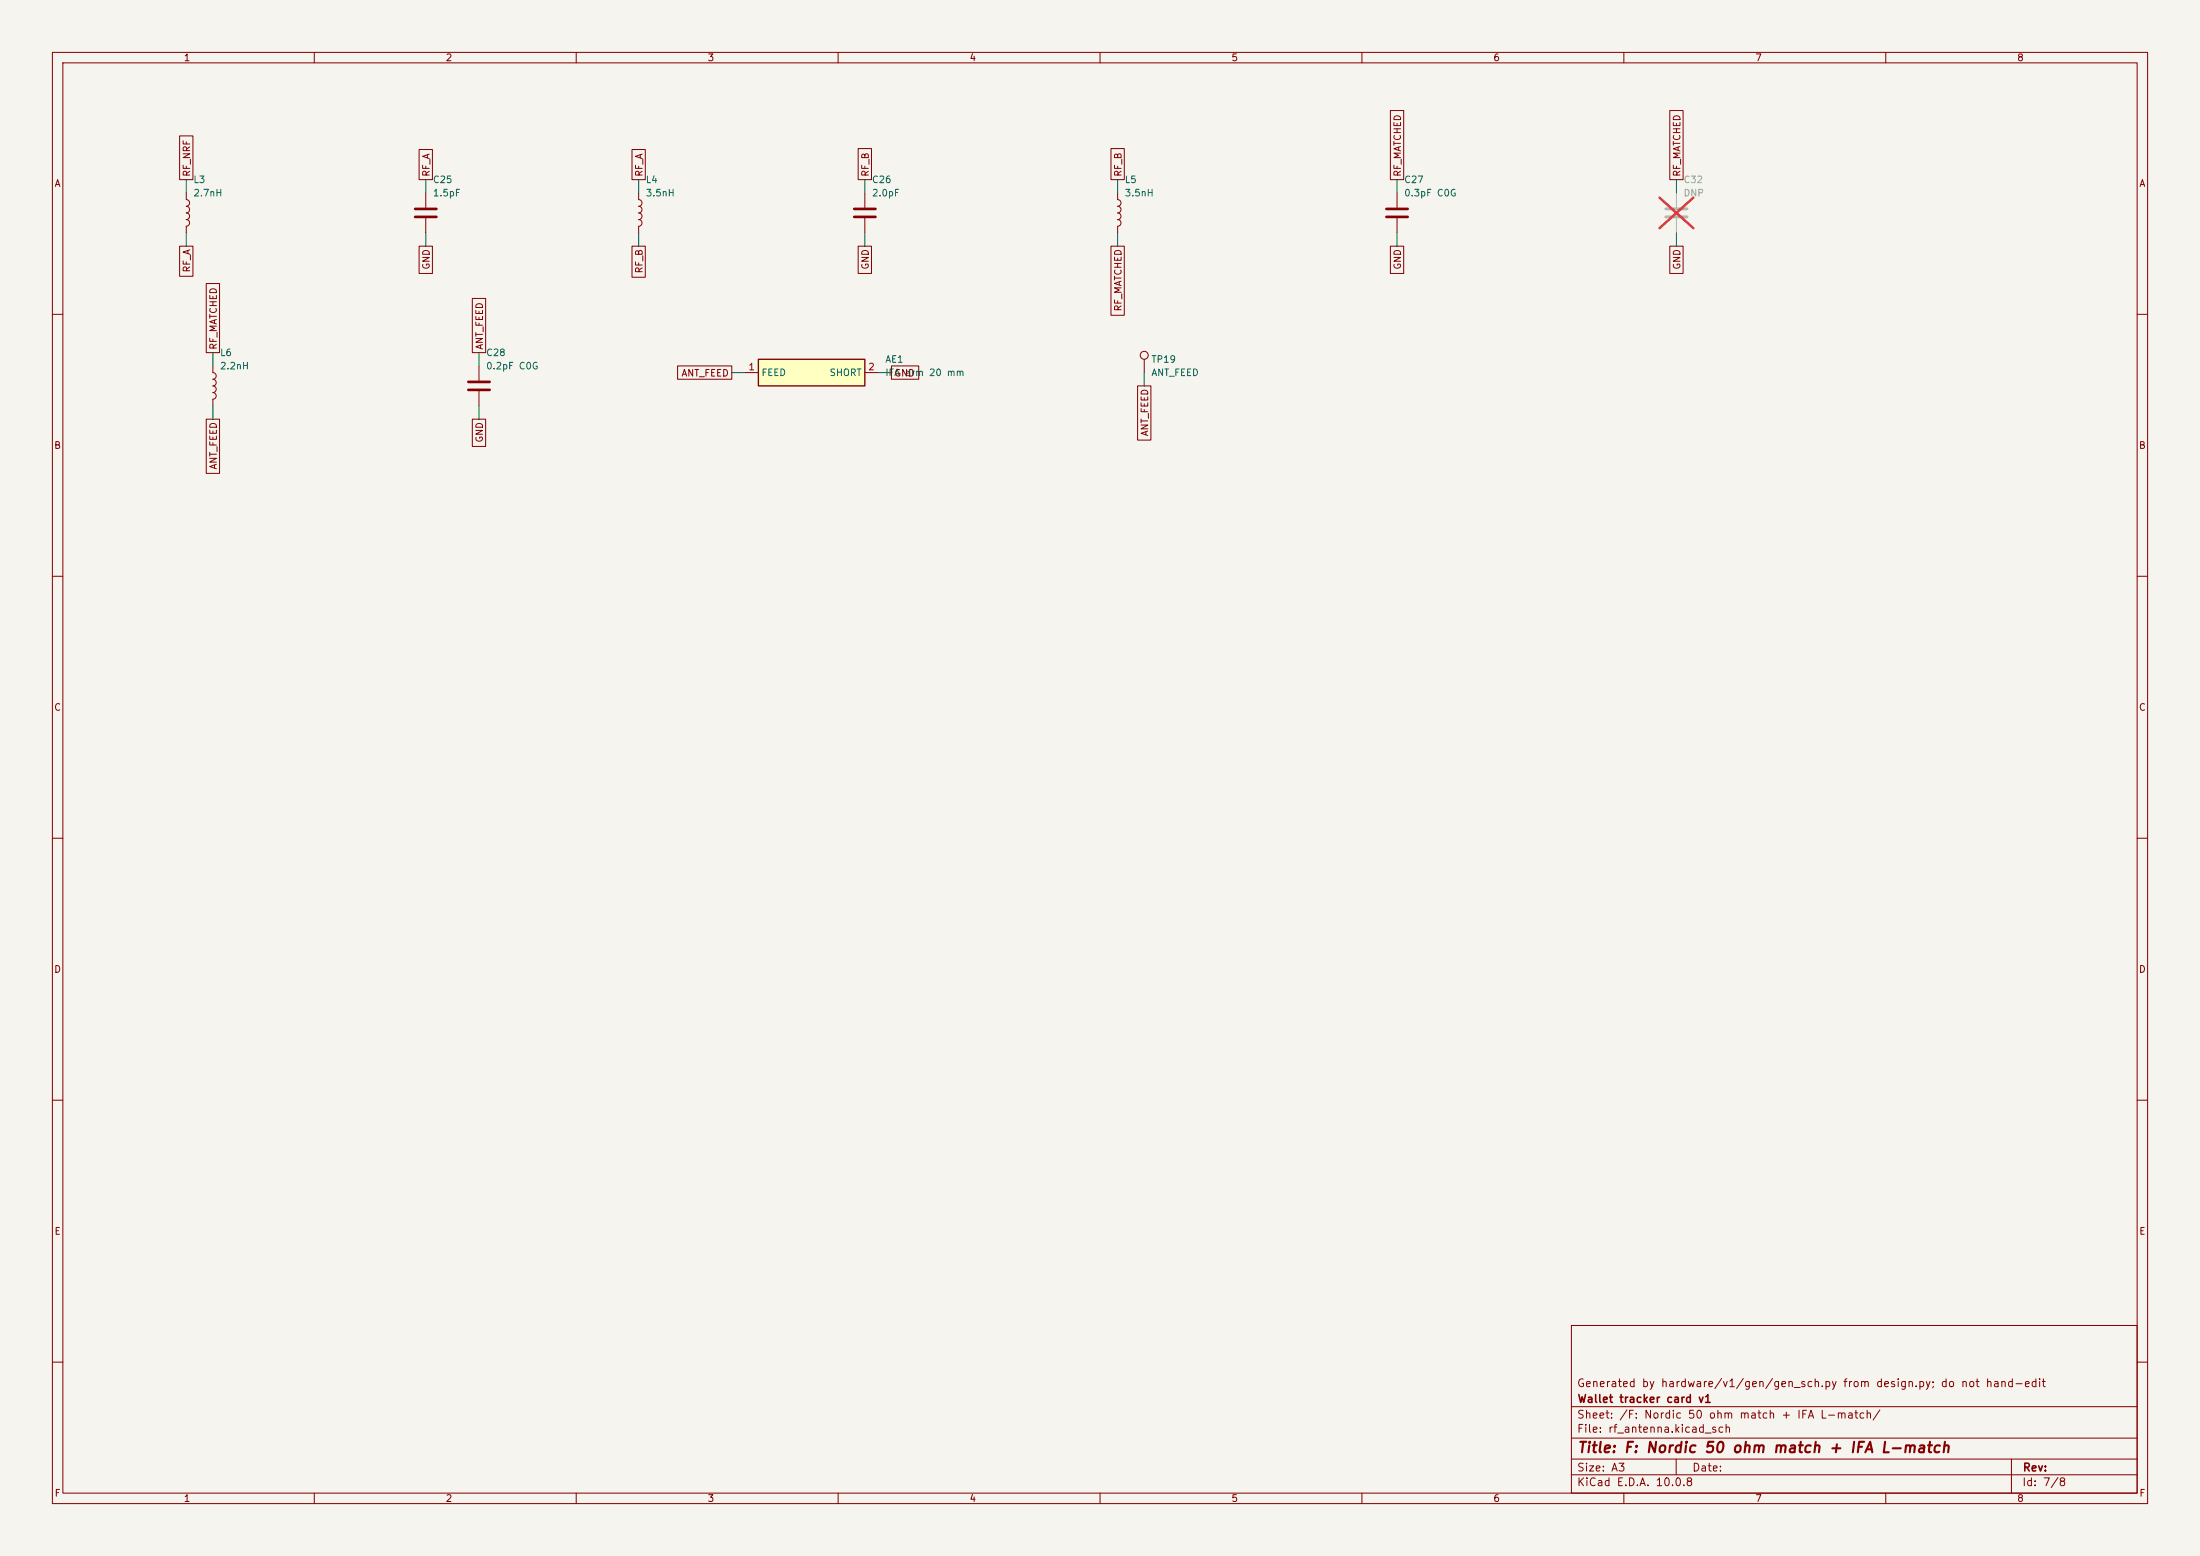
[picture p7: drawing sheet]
(kicad_sch
 (version 20260306)
 (generator "eeschema")
 (generator_version "10.0")
 (paper "A3")
 (title_block
  (title "F: Nordic 50 ohm match + IFA L-match")
  (company "Wallet tracker card v1")
  (comment 1 "Generated by hardware/v1/gen/gen_sch.py from design.py; do not hand-edit"))
 (lib_symbols
  (symbol "Device:L"
   (pin_numbers (hide yes))
   (pin_names
    (offset 1.016) (hide yes)) (exclude_from_sim no) (in_bom yes) (on_board yes)
   (in_pos_files yes)
   (duplicate_pin_numbers_are_jumpers no)
   (property "Reference" "L" (at -1.27 0 90) (show_name no) (do_not_autoplace no) (effects (font (size 1.27 1.27))))
   (property "Value" "L" (at 1.905 0 90) (show_name no) (do_not_autoplace no) (effects (font (size 1.27 1.27))))
   (property "Footprint" "" (at 0 0 0) (show_name no) (do_not_autoplace no) (hide yes) (effects (font (size 1.27 1.27))))
   (property "Datasheet" "" (at 0 0 0) (show_name no) (do_not_autoplace no) (hide yes) (effects (font (size 1.27 1.27))))
   (property "Description" "Inductor" (at 0 0 0) (show_name no) (do_not_autoplace no) (hide yes) (effects (font (size 1.27 1.27))))
   (symbol "L_0_1"
    (arc (start 0 2.54) (mid 0.6323 1.905) (end 0 1.27) (stroke (width 0) (type default)) (fill (type none)))
    (arc (start 0 1.27) (mid 0.6323 0.635) (end 0 0) (stroke (width 0) (type default)) (fill (type none)))
    (arc (start 0 0) (mid 0.6323 -0.635) (end 0 -1.27) (stroke (width 0) (type default)) (fill (type none)))
    (arc (start 0 -1.27) (mid 0.6323 -1.905) (end 0 -2.54) (stroke (width 0) (type default)) (fill (type none))))
   (symbol "L_1_1"
    (pin passive line (at 0 3.81 270) (length 1.27) (name "1" (effects (font (size 1.27 1.27)))) (number "1" (effects (font (size 1.27 1.27)))))
    (pin passive line (at 0 -3.81 90) (length 1.27) (name "2" (effects (font (size 1.27 1.27)))) (number "2" (effects (font (size 1.27 1.27))))))
   (embedded_fonts no))
  (symbol "Device:C"
   (pin_numbers (hide yes))
   (pin_names
    (offset 0.254)) (exclude_from_sim no) (in_bom yes) (on_board yes)
   (in_pos_files yes)
   (duplicate_pin_numbers_are_jumpers no)
   (property "Reference" "C" (at 0.635 2.54 0) (show_name no) (do_not_autoplace no) (effects (font (size 1.27 1.27)) (justify left)))
   (property "Value" "C" (at 0.635 -2.54 0) (show_name no) (do_not_autoplace no) (effects (font (size 1.27 1.27)) (justify left)))
   (property "Footprint" "" (at 0.9652 -3.81 0) (show_name no) (do_not_autoplace no) (hide yes) (effects (font (size 1.27 1.27))))
   (property "Datasheet" "" (at 0 0 0) (show_name no) (do_not_autoplace no) (hide yes) (effects (font (size 1.27 1.27))))
   (property "Description" "Unpolarized capacitor" (at 0 0 0) (show_name no) (do_not_autoplace no) (hide yes) (effects (font (size 1.27 1.27))))
   (symbol "C_0_1"
    (polyline (pts (xy -2.032 0.762) (xy 2.032 0.762)) (stroke (width 0.508) (type default)) (fill (type none)))
    (polyline (pts (xy -2.032 -0.762) (xy 2.032 -0.762)) (stroke (width 0.508) (type default)) (fill (type none))))
   (symbol "C_1_1"
    (pin passive line (at 0 3.81 270) (length 2.794) (name "" (effects (font (size 1.27 1.27)))) (number "1" (effects (font (size 1.27 1.27)))))
    (pin passive line (at 0 -3.81 90) (length 2.794) (name "" (effects (font (size 1.27 1.27)))) (number "2" (effects (font (size 1.27 1.27))))))
   (embedded_fonts no))
  (symbol "wallet_tracker:IFA_Printed"
   (pin_names
    (offset 0.508)) (exclude_from_sim no) (in_bom yes) (on_board yes)
   (property "Reference" "AE" (at 0 6.35 0) (effects (font (size 1.27 1.27))))
   (property "Value" "IFA_Printed" (at 0 -7.62 0) (effects (font (size 1.27 1.27))))
   (property "Footprint" "wallet_tracker:IFA_2G4_arm20_h6" (at 0 0 0) (hide yes) (effects (font (size 1.27 1.27))))
   (property "Datasheet" "sims/antenna_floorplan.py" (at 0 0 0) (hide yes) (effects (font (size 1.27 1.27))))
   (property "Description" "IFA_Printed" (at 0 0 0) (hide yes) (effects (font (size 1.27 1.27))))
   (symbol "IFA_Printed_0_1"
    (rectangle (start -10.16 2.54) (end 10.16 -2.54) (stroke (width 0.254) (type default)) (fill (type background))))
   (symbol "IFA_Printed_1_1"
    (pin passive line (at -12.7 0 0) (length 2.54) (name "FEED" (effects (font (size 1.27 1.27)))) (number "1" (effects (font (size 1.27 1.27)))))
    (pin passive line (at 12.7 0 180) (length 2.54) (name "SHORT" (effects (font (size 1.27 1.27)))) (number "2" (effects (font (size 1.27 1.27)))))))
  (symbol "Connector:TestPoint"
   (pin_numbers (hide yes))
   (pin_names
    (offset 0.762) (hide yes)) (exclude_from_sim no) (in_bom yes) (on_board yes)
   (in_pos_files yes)
   (duplicate_pin_numbers_are_jumpers no)
   (property "Reference" "TP" (at 0 6.858 0) (show_name no) (do_not_autoplace no) (effects (font (size 1.27 1.27))))
   (property "Value" "TestPoint" (at 0 5.08 0) (show_name no) (do_not_autoplace no) (effects (font (size 1.27 1.27))))
   (property "Footprint" "" (at 5.08 0 0) (show_name no) (do_not_autoplace no) (hide yes) (effects (font (size 1.27 1.27))))
   (property "Datasheet" "" (at 5.08 0 0) (show_name no) (do_not_autoplace no) (hide yes) (effects (font (size 1.27 1.27))))
   (property "Description" "test point" (at 0 0 0) (show_name no) (do_not_autoplace no) (hide yes) (effects (font (size 1.27 1.27))))
   (symbol "TestPoint_0_1"
    (circle (center 0 3.302) (radius 0.762) (stroke (width 0) (type default)) (fill (type none))))
   (symbol "TestPoint_1_1"
    (pin passive line (at 0 0 90) (length 2.54) (name "1" (effects (font (size 1.27 1.27)))) (number "1" (effects (font (size 1.27 1.27))))))
   (embedded_fonts no)))
 (wire (pts (xy 35.56 36.83) (xy 35.56 34.29)) (stroke (width 0) (type default)))
 (global_label "RF_NRF"
  (shape passive) (at 35.56 34.29 90) (fields_autoplaced yes) (effects (font (size 1.27 1.27)) (justify left)))
 (wire (pts (xy 35.56 44.45) (xy 35.56 46.99)) (stroke (width 0) (type default)))
 (global_label "RF_A"
  (shape passive) (at 35.56 46.99 270) (fields_autoplaced yes) (effects (font (size 1.27 1.27)) (justify right)))
 (symbol
  (lib_id "Device:L") (at 35.56 40.64 0) (unit 1) (exclude_from_sim no) (in_bom yes) (on_board yes) (dnp no)
  (property "Reference" "L3" (at 36.83 34.29 0) (effects (font (size 1.27 1.27)) (justify left)))
  (property "Value" "2.7nH" (at 36.83 36.83 0) (effects (font (size 1.27 1.27)) (justify left)))
  (property "Footprint" "Inductor_SMD:L_0201_0603Metric" (at 35.56 40.64 0) (hide yes) (effects (font (size 1.27 1.27))))
  (property "Datasheet" "" (at 35.56 40.64 0) (hide yes) (effects (font (size 1.27 1.27))))
  (property "MPN" "Murata LQP03HQ2N7B02" (at 35.56 40.64 0) (hide yes) (effects (font (size 1.27 1.27))))
  (property "Source" "Nordic nRF54L15 DS v1.0 Fig.180/Table 87 L2" (at 35.56 40.64 0) (hide yes) (effects (font (size 1.27 1.27))))
  (property "LCSC" "C7216765" (at 35.56 40.64 0) (hide yes) (effects (font (size 1.27 1.27)))) (pin "1") (pin "2"))
 (wire (pts (xy 81.28 36.83) (xy 81.28 34.29)) (stroke (width 0) (type default)))
 (global_label "RF_A"
  (shape passive) (at 81.28 34.29 90) (fields_autoplaced yes) (effects (font (size 1.27 1.27)) (justify left)))
 (wire (pts (xy 81.28 44.45) (xy 81.28 46.99)) (stroke (width 0) (type default)))
 (global_label "GND"
  (shape passive) (at 81.28 46.99 270) (fields_autoplaced yes) (effects (font (size 1.27 1.27)) (justify right)))
 (symbol
  (lib_id "Device:C") (at 81.28 40.64 0) (unit 1) (exclude_from_sim no) (in_bom yes) (on_board yes) (dnp no)
  (property "Reference" "C25" (at 82.55 34.29 0) (effects (font (size 1.27 1.27)) (justify left)))
  (property "Value" "1.5pF" (at 82.55 36.83 0) (effects (font (size 1.27 1.27)) (justify left)))
  (property "Footprint" "Capacitor_SMD:C_0201_0603Metric" (at 81.28 40.64 0) (hide yes) (effects (font (size 1.27 1.27))))
  (property "Datasheet" "" (at 81.28 40.64 0) (hide yes) (effects (font (size 1.27 1.27))))
  (property "MPN" "Murata GJM0335C1E1R5WB01" (at 81.28 40.64 0) (hide yes) (effects (font (size 1.27 1.27))))
  (property "Source" "Nordic nRF54L15 DS v1.0 Fig.180/Table 87 C6" (at 81.28 40.64 0) (hide yes) (effects (font (size 1.27 1.27))))
  (property "LCSC" "C435397" (at 81.28 40.64 0) (hide yes) (effects (font (size 1.27 1.27)))) (pin "1") (pin "2"))
 (wire (pts (xy 121.92 36.83) (xy 121.92 34.29)) (stroke (width 0) (type default)))
 (global_label "RF_A"
  (shape passive) (at 121.92 34.29 90) (fields_autoplaced yes) (effects (font (size 1.27 1.27)) (justify left)))
 (wire (pts (xy 121.92 44.45) (xy 121.92 46.99)) (stroke (width 0) (type default)))
 (global_label "RF_B"
  (shape passive) (at 121.92 46.99 270) (fields_autoplaced yes) (effects (font (size 1.27 1.27)) (justify right)))
 (symbol
  (lib_id "Device:L") (at 121.92 40.64 0) (unit 1) (exclude_from_sim no) (in_bom yes) (on_board yes) (dnp no)
  (property "Reference" "L4" (at 123.19 34.29 0) (effects (font (size 1.27 1.27)) (justify left)))
  (property "Value" "3.5nH" (at 123.19 36.83 0) (effects (font (size 1.27 1.27)) (justify left)))
  (property "Footprint" "Inductor_SMD:L_0201_0603Metric" (at 121.92 40.64 0) (hide yes) (effects (font (size 1.27 1.27))))
  (property "Datasheet" "" (at 121.92 40.64 0) (hide yes) (effects (font (size 1.27 1.27))))
  (property "MPN" "Murata LQP03TN3N5B02" (at 121.92 40.64 0) (hide yes) (effects (font (size 1.27 1.27))))
  (property "Source" "Nordic nRF54L15 DS v1.0 Fig.180/Table 87 L3" (at 121.92 40.64 0) (hide yes) (effects (font (size 1.27 1.27))))
  (property "LCSC" "C206424" (at 121.92 40.64 0) (hide yes) (effects (font (size 1.27 1.27)))) (pin "1") (pin "2"))
 (wire (pts (xy 165.1 36.83) (xy 165.1 34.29)) (stroke (width 0) (type default)))
 (global_label "RF_B"
  (shape passive) (at 165.1 34.29 90) (fields_autoplaced yes) (effects (font (size 1.27 1.27)) (justify left)))
 (wire (pts (xy 165.1 44.45) (xy 165.1 46.99)) (stroke (width 0) (type default)))
 (global_label "GND"
  (shape passive) (at 165.1 46.99 270) (fields_autoplaced yes) (effects (font (size 1.27 1.27)) (justify right)))
 (symbol
  (lib_id "Device:C") (at 165.1 40.64 0) (unit 1) (exclude_from_sim no) (in_bom yes) (on_board yes) (dnp no)
  (property "Reference" "C26" (at 166.37 34.29 0) (effects (font (size 1.27 1.27)) (justify left)))
  (property "Value" "2.0pF" (at 166.37 36.83 0) (effects (font (size 1.27 1.27)) (justify left)))
  (property "Footprint" "Capacitor_SMD:C_0201_0603Metric" (at 165.1 40.64 0) (hide yes) (effects (font (size 1.27 1.27))))
  (property "Datasheet" "" (at 165.1 40.64 0) (hide yes) (effects (font (size 1.27 1.27))))
  (property "MPN" "Murata GJM0335C1E2R0WB01" (at 165.1 40.64 0) (hide yes) (effects (font (size 1.27 1.27))))
  (property "Source" "Nordic nRF54L15 DS v1.0 Fig.180/Table 87 C9" (at 165.1 40.64 0) (hide yes) (effects (font (size 1.27 1.27))))
  (property "LCSC" "C668326" (at 165.1 40.64 0) (hide yes) (effects (font (size 1.27 1.27)))) (pin "1") (pin "2"))
 (wire (pts (xy 213.36 36.83) (xy 213.36 34.29)) (stroke (width 0) (type default)))
 (global_label "RF_B"
  (shape passive) (at 213.36 34.29 90) (fields_autoplaced yes) (effects (font (size 1.27 1.27)) (justify left)))
 (wire (pts (xy 213.36 44.45) (xy 213.36 46.99)) (stroke (width 0) (type default)))
 (global_label "RF_MATCHED"
  (shape passive) (at 213.36 46.99 270) (fields_autoplaced yes) (effects (font (size 1.27 1.27)) (justify right)))
 (symbol
  (lib_id "Device:L") (at 213.36 40.64 0) (unit 1) (exclude_from_sim no) (in_bom yes) (on_board yes) (dnp no)
  (property "Reference" "L5" (at 214.63 34.29 0) (effects (font (size 1.27 1.27)) (justify left)))
  (property "Value" "3.5nH" (at 214.63 36.83 0) (effects (font (size 1.27 1.27)) (justify left)))
  (property "Footprint" "Inductor_SMD:L_0201_0603Metric" (at 213.36 40.64 0) (hide yes) (effects (font (size 1.27 1.27))))
  (property "Datasheet" "" (at 213.36 40.64 0) (hide yes) (effects (font (size 1.27 1.27))))
  (property "MPN" "Murata LQP03TN3N5B02" (at 213.36 40.64 0) (hide yes) (effects (font (size 1.27 1.27))))
  (property "Source" "Nordic nRF54L15 DS v1.0 Fig.180/Table 87 L4" (at 213.36 40.64 0) (hide yes) (effects (font (size 1.27 1.27))))
  (property "LCSC" "C206424" (at 213.36 40.64 0) (hide yes) (effects (font (size 1.27 1.27)))) (pin "1") (pin "2"))
 (wire (pts (xy 266.7 36.83) (xy 266.7 34.29)) (stroke (width 0) (type default)))
 (global_label "RF_MATCHED"
  (shape passive) (at 266.7 34.29 90) (fields_autoplaced yes) (effects (font (size 1.27 1.27)) (justify left)))
 (wire (pts (xy 266.7 44.45) (xy 266.7 46.99)) (stroke (width 0) (type default)))
 (global_label "GND"
  (shape passive) (at 266.7 46.99 270) (fields_autoplaced yes) (effects (font (size 1.27 1.27)) (justify right)))
 (symbol
  (lib_id "Device:C") (at 266.7 40.64 0) (unit 1) (exclude_from_sim no) (in_bom yes) (on_board yes) (dnp no)
  (property "Reference" "C27" (at 267.97 34.29 0) (effects (font (size 1.27 1.27)) (justify left)))
  (property "Value" "0.3pF C0G" (at 267.97 36.83 0) (effects (font (size 1.27 1.27)) (justify left)))
  (property "Footprint" "Capacitor_SMD:C_0201_0603Metric" (at 266.7 40.64 0) (hide yes) (effects (font (size 1.27 1.27))))
  (property "Datasheet" "" (at 266.7 40.64 0) (hide yes) (effects (font (size 1.27 1.27))))
  (property "MPN" "" (at 266.7 40.64 0) (hide yes) (effects (font (size 1.27 1.27))))
  (property "Source" "Nordic nRF54L15 DS v1.0 Fig.180/Table 87 C11" (at 266.7 40.64 0) (hide yes) (effects (font (size 1.27 1.27))))
  (property "LCSC" "C76927" (at 266.7 40.64 0) (hide yes) (effects (font (size 1.27 1.27)))) (pin "1") (pin "2"))
 (wire (pts (xy 320.04 36.83) (xy 320.04 34.29)) (stroke (width 0) (type default)))
 (global_label "RF_MATCHED"
  (shape passive) (at 320.04 34.29 90) (fields_autoplaced yes) (effects (font (size 1.27 1.27)) (justify left)))
 (wire (pts (xy 320.04 44.45) (xy 320.04 46.99)) (stroke (width 0) (type default)))
 (global_label "GND"
  (shape passive) (at 320.04 46.99 270) (fields_autoplaced yes) (effects (font (size 1.27 1.27)) (justify right)))
 (symbol
  (lib_id "Device:C") (at 320.04 40.64 0) (unit 1) (exclude_from_sim no) (in_bom no) (on_board yes) (dnp yes)
  (property "Reference" "C32" (at 321.31 34.29 0) (effects (font (size 1.27 1.27)) (justify left)))
  (property "Value" "DNP" (at 321.31 36.83 0) (effects (font (size 1.27 1.27)) (justify left)))
  (property "Footprint" "Capacitor_SMD:C_0201_0603Metric" (at 320.04 40.64 0) (hide yes) (effects (font (size 1.27 1.27))))
  (property "Datasheet" "" (at 320.04 40.64 0) (hide yes) (effects (font (size 1.27 1.27))))
  (property "MPN" "" (at 320.04 40.64 0) (hide yes) (effects (font (size 1.27 1.27))))
  (property "Source" "antenna pi, first shunt (Dwayne)" (at 320.04 40.64 0) (hide yes) (effects (font (size 1.27 1.27))))
  (property "LCSC" "" (at 320.04 40.64 0) (hide yes) (effects (font (size 1.27 1.27)))) (pin "1") (pin "2"))
 (wire (pts (xy 40.64 69.85) (xy 40.64 67.31)) (stroke (width 0) (type default)))
 (global_label "RF_MATCHED"
  (shape passive) (at 40.64 67.31 90) (fields_autoplaced yes) (effects (font (size 1.27 1.27)) (justify left)))
 (wire (pts (xy 40.64 77.47) (xy 40.64 80.01)) (stroke (width 0) (type default)))
 (global_label "ANT_FEED"
  (shape passive) (at 40.64 80.01 270) (fields_autoplaced yes) (effects (font (size 1.27 1.27)) (justify right)))
 (symbol
  (lib_id "Device:L") (at 40.64 73.66 0) (unit 1) (exclude_from_sim no) (in_bom yes) (on_board yes) (dnp no)
  (property "Reference" "L6" (at 41.91 67.31 0) (effects (font (size 1.27 1.27)) (justify left)))
  (property "Value" "2.2nH" (at 41.91 69.85 0) (effects (font (size 1.27 1.27)) (justify left)))
  (property "Footprint" "Inductor_SMD:L_0201_0603Metric" (at 40.64 73.66 0) (hide yes) (effects (font (size 1.27 1.27))))
  (property "Datasheet" "" (at 40.64 73.66 0) (hide yes) (effects (font (size 1.27 1.27))))
  (property "MPN" "" (at 40.64 73.66 0) (hide yes) (effects (font (size 1.27 1.27))))
  (property "Source" "sims/antenna_match.py L-match" (at 40.64 73.66 0) (hide yes) (effects (font (size 1.27 1.27))))
  (property "LCSC" "C98041" (at 40.64 73.66 0) (hide yes) (effects (font (size 1.27 1.27)))) (pin "1") (pin "2"))
 (wire (pts (xy 91.44 69.85) (xy 91.44 67.31)) (stroke (width 0) (type default)))
 (global_label "ANT_FEED"
  (shape passive) (at 91.44 67.31 90) (fields_autoplaced yes) (effects (font (size 1.27 1.27)) (justify left)))
 (wire (pts (xy 91.44 77.47) (xy 91.44 80.01)) (stroke (width 0) (type default)))
 (global_label "GND"
  (shape passive) (at 91.44 80.01 270) (fields_autoplaced yes) (effects (font (size 1.27 1.27)) (justify right)))
 (symbol
  (lib_id "Device:C") (at 91.44 73.66 0) (unit 1) (exclude_from_sim no) (in_bom yes) (on_board yes) (dnp no)
  (property "Reference" "C28" (at 92.71 67.31 0) (effects (font (size 1.27 1.27)) (justify left)))
  (property "Value" "0.2pF C0G" (at 92.71 69.85 0) (effects (font (size 1.27 1.27)) (justify left)))
  (property "Footprint" "Capacitor_SMD:C_0201_0603Metric" (at 91.44 73.66 0) (hide yes) (effects (font (size 1.27 1.27))))
  (property "Datasheet" "" (at 91.44 73.66 0) (hide yes) (effects (font (size 1.27 1.27))))
  (property "MPN" "" (at 91.44 73.66 0) (hide yes) (effects (font (size 1.27 1.27))))
  (property "Source" "sims/antenna_match.py L-match" (at 91.44 73.66 0) (hide yes) (effects (font (size 1.27 1.27))))
  (property "LCSC" "C913527" (at 91.44 73.66 0) (hide yes) (effects (font (size 1.27 1.27)))) (pin "1") (pin "2"))
 (wire (pts (xy 142.24 71.12) (xy 139.7 71.12)) (stroke (width 0) (type default)))
 (global_label "ANT_FEED"
  (shape passive) (at 139.7 71.12 180) (fields_autoplaced yes) (effects (font (size 1.27 1.27)) (justify right)))
 (wire (pts (xy 167.64 71.12) (xy 170.18 71.12)) (stroke (width 0) (type default)))
 (global_label "GND"
  (shape passive) (at 170.18 71.12 0) (fields_autoplaced yes) (effects (font (size 1.27 1.27)) (justify left)))
 (symbol
  (lib_id "wallet_tracker:IFA_Printed") (at 154.94 71.12 0) (unit 1) (exclude_from_sim no) (in_bom no) (on_board yes) (dnp no)
  (property "Reference" "AE1" (at 168.91 68.58 0) (effects (font (size 1.27 1.27)) (justify left)))
  (property "Value" "IFA arm 20 mm" (at 168.91 71.12 0) (effects (font (size 1.27 1.27)) (justify left)))
  (property "Footprint" "wallet_tracker:IFA_2G4_arm20_h6" (at 154.94 71.12 0) (hide yes) (effects (font (size 1.27 1.27))))
  (property "Datasheet" "" (at 154.94 71.12 0) (hide yes) (effects (font (size 1.27 1.27))))
  (property "MPN" "" (at 154.94 71.12 0) (hide yes) (effects (font (size 1.27 1.27))))
  (property "Source" "sims/antenna_floorplan.py (feed 6, short 3, h 6, arm 20)" (at 154.94 71.12 0) (hide yes) (effects (font (size 1.27 1.27))))
  (property "LCSC" "" (at 154.94 71.12 0) (hide yes) (effects (font (size 1.27 1.27)))) (pin "1") (pin "2"))
 (wire (pts (xy 218.44 71.12) (xy 218.44 73.66)) (stroke (width 0) (type default)))
 (global_label "ANT_FEED"
  (shape passive) (at 218.44 73.66 270) (fields_autoplaced yes) (effects (font (size 1.27 1.27)) (justify right)))
 (symbol
  (lib_id "Connector:TestPoint") (at 218.44 71.12 0) (unit 1) (exclude_from_sim no) (in_bom no) (on_board yes) (dnp no)
  (property "Reference" "TP19" (at 219.71 68.58 0) (effects (font (size 1.27 1.27)) (justify left)))
  (property "Value" "ANT_FEED" (at 219.71 71.12 0) (effects (font (size 1.27 1.27)) (justify left)))
  (property "Footprint" "wallet_tracker:TestPoint_Pad_D0.6mm" (at 218.44 71.12 0) (hide yes) (effects (font (size 1.27 1.27))))
  (property "Datasheet" "" (at 218.44 71.12 0) (hide yes) (effects (font (size 1.27 1.27))))
  (property "MPN" "" (at 218.44 71.12 0) (hide yes) (effects (font (size 1.27 1.27))))
  (property "Source" "v1 dev board: test pad" (at 218.44 71.12 0) (hide yes) (effects (font (size 1.27 1.27))))
  (property "LCSC" "" (at 218.44 71.12 0) (hide yes) (effects (font (size 1.27 1.27)))) (pin "1"))
 (embedded_fonts no))
